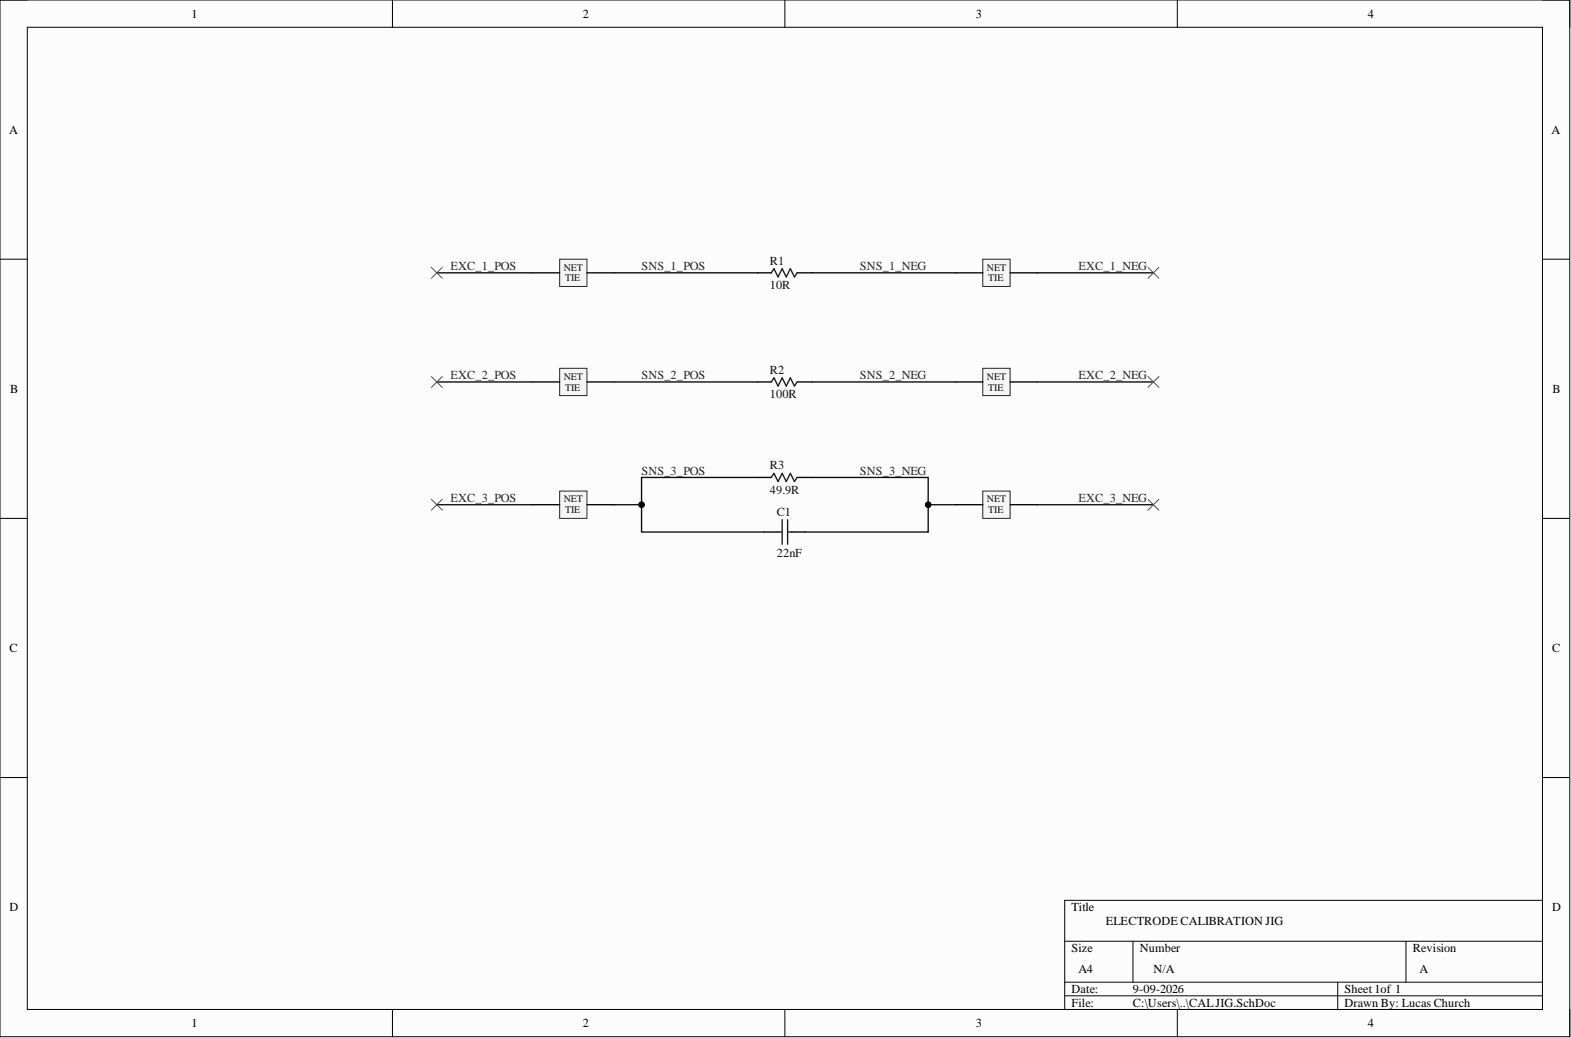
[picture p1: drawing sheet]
<svg xmlns="http://www.w3.org/2000/svg" width="292mm" height="193mm" viewBox="0 0 292 193" stroke-linecap="round" stroke-linejoin="round" font-family="sans-serif">
<path d="M0 0h291.9v192.7h-291.9z" fill-rule="evenodd" fill="#fcfcfc"/>
<path d="M0 0h291.9v192.7h-291.9z" fill="none" stroke="#000" stroke-width=".19"/>
<path d="M5.1 5.1h281.7v182.6h-281.7z" fill-rule="evenodd" fill="#fcfcfc"/>
<g fill="none" stroke="#000" stroke-width=".19">
<path d="M0 0h5.1M5.1 5.1h281.7v182.6h-281.7zM73 0v5.1M145.9 0v5.1M218.9 0v5.1M286.8 0h5.1v5.1M0 48.2h5.1M286.8 48.2h5.1M0 96.4h5.1M286.8 96.4h5.1M0 144.6h5.1M286.8 144.6h5.1"/>
<path d="M198 175h88.8M210.7 175v7.6M261.4 175v7.6M286.8 167.4h-88.8v20.3M73 187.7v5M145.9 187.7v5M198 182.6h88.8M198 185.1h88.8M218.9 187.7v5M248.7 182.6v5.1M291.9 187.7v5"/>
</g>
<path d="M140.9 50.7h2.5M148.2 50.7h2.8M140.9 71h2.5M148.2 71h2.8M140.9 88.8h2.5M142.1 98.9h2.6M147.2 98.9h2.5M148.2 88.8h2.8" fill="none" stroke="#000" stroke-width=".25"/>
<path d="M143.4 50.7l.5-.7 .8 1.5 .7-1.5 .8 1.5 .8-1.5 .7 1.5 .5-.8M143.4 71l.5-.8 .8 1.6 .7-1.6 .8 1.6 .8-1.6 .7 1.6 .5-.8M143.4 88.8l.5-.8 .8 1.5 .7-1.5 .8 1.5 .8-1.5 .7 1.5 .5-.7M144.7 98.9h.7M145.4 96.6v4.6M146.4 98.9h.8M146.4 96.6v4.6" fill="none" stroke="#1c1c1c" stroke-width=".25"/>
<path d="M182.7 48.2h5.1v5.1h-5.1z" fill-rule="evenodd" fill="#f5f5f5"/>
<path d="M182.7 48.2h5.1v5.1h-5.1z" fill="none" stroke="#262626" stroke-width=".19"/>
<path d="M177.7 50.7h5M187.8 50.7h5.1" fill="none" stroke="#000" stroke-width=".25"/>
<path d="M182.7 68.5h5.1v5h-5.1z" fill-rule="evenodd" fill="#f5f5f5"/>
<path d="M182.7 68.5h5.1v5h-5.1z" fill="none" stroke="#262626" stroke-width=".19"/>
<path d="M177.7 71h5M187.8 71h5.1" fill="none" stroke="#000" stroke-width=".25"/>
<path d="M182.7 91.3h5.1v5.1h-5.1z" fill-rule="evenodd" fill="#f5f5f5"/>
<path d="M182.7 91.3h5.1v5.1h-5.1z" fill="none" stroke="#262626" stroke-width=".19"/>
<path d="M177.7 93.8h5M187.8 93.8h5.1" fill="none" stroke="#000" stroke-width=".25"/>
<path d="M104.1 48.2h5v5.1h-5z" fill-rule="evenodd" fill="#f5f5f5"/>
<path d="M104.1 48.2h5v5.1h-5z" fill="none" stroke="#262626" stroke-width=".19"/>
<path d="M99 50.7h5.1M109.1 50.7h5.1" fill="none" stroke="#000" stroke-width=".25"/>
<path d="M104.1 68.5h5v5h-5z" fill-rule="evenodd" fill="#f5f5f5"/>
<path d="M104.1 68.5h5v5h-5z" fill="none" stroke="#262626" stroke-width=".19"/>
<path d="M99 71h5.1M109.1 71h5.1" fill="none" stroke="#000" stroke-width=".25"/>
<path d="M104.1 91.3h5v5.1h-5z" fill-rule="evenodd" fill="#f5f5f5"/>
<path d="M104.1 91.3h5v5.1h-5z" fill="none" stroke="#262626" stroke-width=".19"/>
<path d="M99 93.8h5.1M109.1 93.8h5.1" fill="none" stroke="#000" stroke-width=".25"/>
<path d="M151 88.8h21.6v10.1h-22.9" fill="none" stroke="#0e0e0e" stroke-width=".25"/>
<circle cx="172.6" cy="93.8" r=".51" fill="#0e0e0e"/>
<circle cx="172.6" cy="93.8" r=".51" fill="none" stroke="#0e0e0e" stroke-width=".19"/>
<path d="M140.9 88.8h-21.6v10.1h22.8" fill="none" stroke="#0e0e0e" stroke-width=".25"/>
<circle cx="119.3" cy="93.8" r=".51" fill="#0e0e0e"/>
<circle cx="119.3" cy="93.8" r=".51" fill="none" stroke="#0e0e0e" stroke-width=".19"/>
<path d="M151 71h26.7M114.2 93.8h5.1" fill="none" stroke="#0e0e0e" stroke-width=".25"/>
<circle cx="119.3" cy="93.8" r=".51" fill="#0e0e0e"/>
<circle cx="119.3" cy="93.8" r=".51" fill="none" stroke="#0e0e0e" stroke-width=".19"/>
<path d="M172.6 93.8h5.1" fill="none" stroke="#0e0e0e" stroke-width=".25"/>
<circle cx="172.6" cy="93.8" r=".51" fill="#0e0e0e"/>
<circle cx="172.6" cy="93.8" r=".51" fill="none" stroke="#0e0e0e" stroke-width=".19"/>
<path d="M81.2 50.7h17.8M114.2 50.7h26.7M151 50.7h26.7M192.9 50.7h21.6M81.2 71h17.8M114.2 71h26.7M192.9 71h21.6M81.2 93.8h17.8M192.9 93.8h21.6" fill="none" stroke="#0e0e0e" stroke-width=".25"/>
<path d="M80.2 49.7l2 2M82.2 49.7l-2 2M213.4 49.7l2.1 2M215.5 49.7l-2.1 2M80.2 70l2 2M82.2 70l-2 2M213.4 70l2.1 2M215.5 70l-2.1 2M80.2 92.8l2 2M82.2 92.8l-2 2M213.4 92.8l2.1 2M215.5 92.8l-2.1 2" fill="none" stroke="#4c4c4c" stroke-width=".19"/>
<g font-size="2.3">
<text x="35.6" y="3.3">1</text>
<text x="108.4" y="3.3">2</text>
<text x="181.5" y="3.3">3</text>
<text x="254.3" y="3.3">4</text>
<text x="1.7" y="24.9">A</text>
<text x="288.5" y="24.9">A</text>
<text x="1.9" y="73">B</text>
<text x="288.7" y="73">B</text>
<text x="1.8" y="121.2">C</text>
<text x="288.6" y="121.2">C</text>
<text x="1.8" y="169.4">D</text>
<text x="199.2" y="169.4">Title</text>
<text x="205.6" y="171.9">ELECTRODE CALIBRATION JIG</text>
<text x="288.6" y="169.4">D</text>
<text x="199.2" y="177">Size</text>
<text x="211.9" y="177">Number</text>
<text x="262.7" y="177">Revision</text>
<text x="199.2" y="184.6">Date:</text>
<text x="200.5" y="180.8">A4</text>
<text x="210.7" y="184.6">9-09-2026</text>
<text x="214.5" y="180.8">N/A</text>
<text x="250" y="184.6">Sheet 1of 1</text>
<text x="264" y="180.8">A</text>
<text x="35.6" y="191">1</text>
<text x="108.4" y="191">2</text>
<text x="181.5" y="191">3</text>
<text x="199.2" y="187.2">File:</text>
<text x="210.7" y="187.2">C:\Users\..\CALJIG.SchDoc</text>
<text x="250" y="187.2">Drawn By: Lucas Church</text>
<text x="254.3" y="191">4</text>
</g>
<g font-size="2.3" fill="#262626">
<text x="83.8" y="50.2">EXC_1_POS</text>
<text x="119.3" y="50.2">SNS_1_POS</text>
<text x="159.9" y="50.2">SNS_1_NEG</text>
<text x="200.5" y="50.2">EXC_1_NEG</text>
<text x="83.8" y="70.5">EXC_2_POS</text>
<text x="119.3" y="70.5">SNS_2_POS</text>
<text x="159.9" y="70.5">SNS_2_NEG</text>
<text x="200.5" y="70.5">EXC_2_NEG</text>
<text x="119.3" y="88.3">SNS_3_POS</text>
<text x="159.9" y="88.3">SNS_3_NEG</text>
<text x="83.8" y="93.3">EXC_3_POS</text>
<text x="200.5" y="93.3">EXC_3_NEG</text>
</g>
<g font-size="2.3" fill="#0e0e0e">
<text x="143.1" y="49.2">R1</text>
<text x="143.1" y="53.8">10R</text>
<text x="143.1" y="69.5">R2</text>
<text x="143.1" y="74.1">100R</text>
<text x="143.1" y="87.2">R3</text>
<text x="143.1" y="91.8">49.9R</text>
<text x="144.4" y="95.9">C1</text>
<text x="144.4" y="103.5">22nF</text>
</g>
<g font-size="1.9" fill="#0e0e0e">
<text x="104.8" y="50.3">NET</text>
<text x="105.1" y="52.3">TIE</text>
<text x="183.5" y="50.3">NET</text>
<text x="183.8" y="52.3">TIE</text>
<text x="104.8" y="70.6">NET</text>
<text x="183.5" y="70.6">NET</text>
<text x="105.1" y="72.6">TIE</text>
<text x="183.8" y="72.6">TIE</text>
<text x="104.8" y="93.4">NET</text>
<text x="105.1" y="95.4">TIE</text>
<text x="183.5" y="93.4">NET</text>
<text x="183.8" y="95.4">TIE</text>
</g>
</svg>
